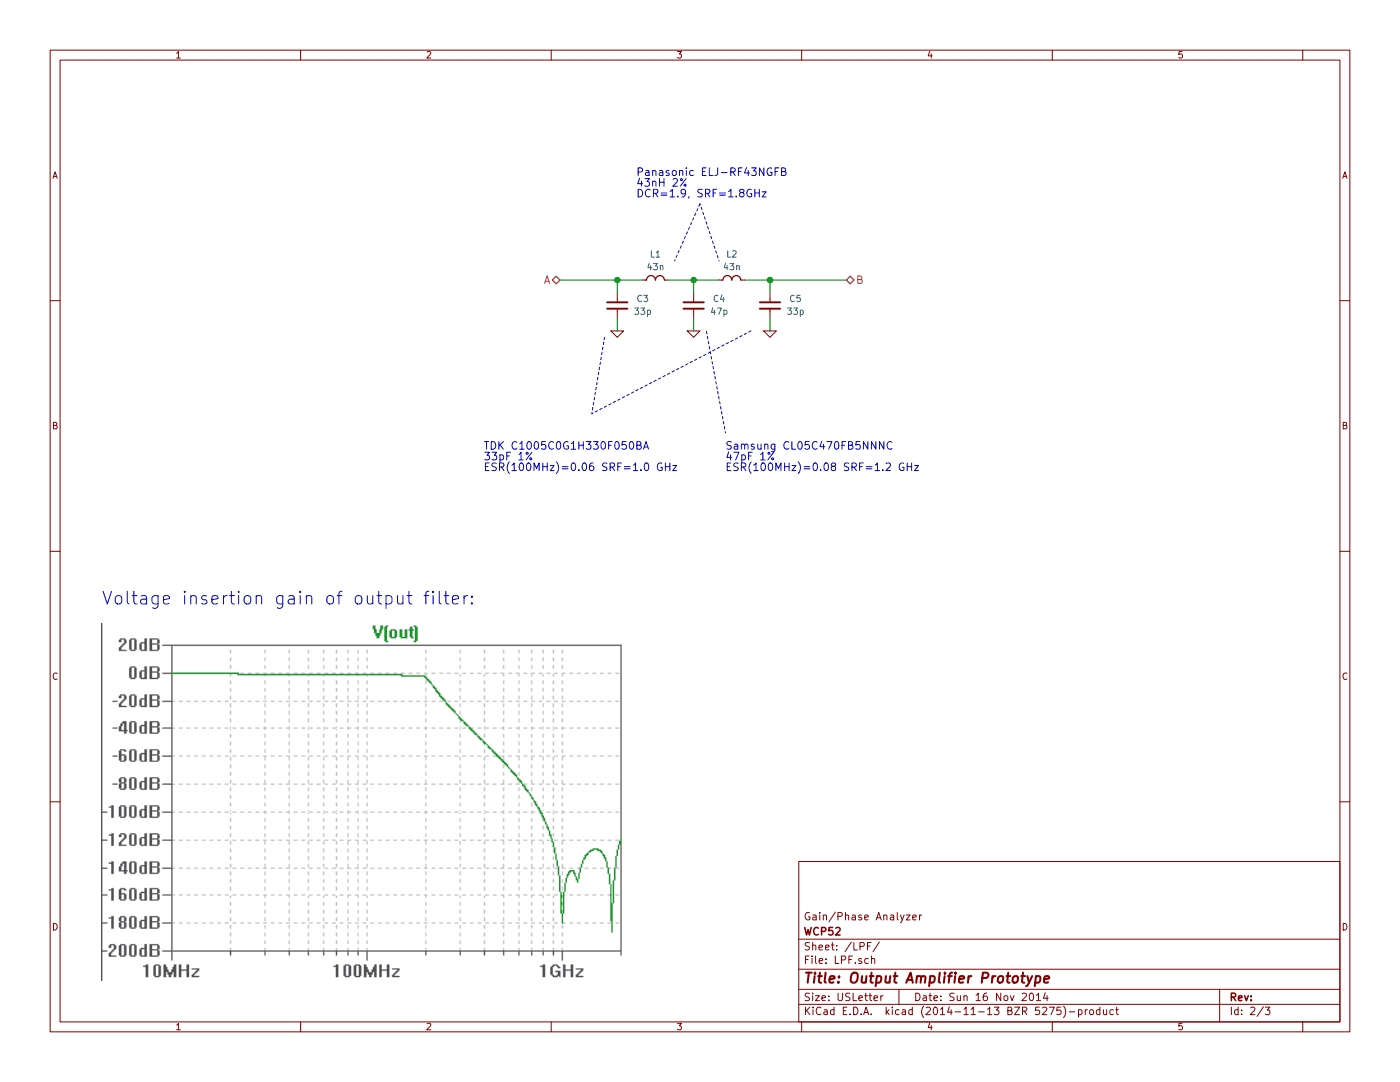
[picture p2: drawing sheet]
EESchema Schematic File Version 2
LIBS:vishay_semi
LIBS:texas
LIBS:symbol
LIBS:supertex
LIBS:st_semi
LIBS:st_ic
LIBS:skyworks
LIBS:silabs
LIBS:semi
LIBS:russian-nixies
LIBS:resistors
LIBS:power
LIBS:passive
LIBS:onsemi
LIBS:nxp_semi
LIBS:nxp_ic
LIBS:microchip
LIBS:mechanical
LIBS:maxim
LIBS:ltc
LIBS:lattice
LIBS:ixys
LIBS:irf
LIBS:intersil
LIBS:infineon
LIBS:inductors
LIBS:ic_template
LIBS:ftdi
LIBS:fairchild_semi
LIBS:fairchild_ic
LIBS:electromech
LIBS:display
LIBS:diodesinc
LIBS:conn
LIBS:capacitors
LIBS:atmel
LIBS:altera
LIBS:ad
LIBS:7400
LIBS:4000
LIBS:2N-SMD
LIBS:2N
LIBS:1N-SMD
LIBS:1N
LIBS:wcp52-output-cache
EELAYER 25 0
EELAYER END
$Descr USLetter 11000 8500
encoding utf-8
Sheet 2 3
Title "Output Amplifier Prototype"
Date "Sun 16 Nov 2014"
Rev ""
Comp "WCP52"
Comment1 "Gain/Phase Analyzer"
Comment2 ""
Comment3 ""
Comment4 ""
$EndDescr
Wire Wire Line
	5850 2200 6650 2200
Wire Wire Line
	4400 2200 5050 2200
$Comp
L C-0402 C3
U 1 1
P 4850 2400
F 0 "C3" H 5050 2450 50  0000 C CNN
F 1 "33p" H 5050 2350 50  0000 C CNN
F 2 "IPC7351-Nominal:CAPC1005X55" H 4840 2375 60  0001 C CNN
F 3 "" H 4840 2375 60  0000 C CNN
	1    4850 2400
	1    0    0    -1  
$EndComp
Wire Wire Line
	4850 2200 4850 2300
Connection ~ 4850 2200
Wire Wire Line
	5250 2200 5650 2200
Wire Wire Line
	5450 2200 5450 2300
$Comp
L C-0402 C5
U 1 1
P 6050 2400
F 0 "C5" H 6250 2450 50  0000 C CNN
F 1 "33p" H 6250 2350 50  0000 C CNN
F 2 "IPC7351-Nominal:CAPC1005X55" H 6040 2375 60  0001 C CNN
F 3 "" H 6040 2375 60  0000 C CNN
	1    6050 2400
	1    0    0    -1  
$EndComp
Connection ~ 5450 2200
Wire Wire Line
	6050 2200 6050 2300
$Comp
L GND #PWR016
U 1 1
P 4850 2600
F 0 "#PWR016" H 4850 2600 30  0001 C CNN
F 1 "GND" H 4850 2530 30  0001 C CNN
F 2 "" H 4850 2600 60  0000 C CNN
F 3 "" H 4850 2600 60  0000 C CNN
	1    4850 2600
	1    0    0    -1  
$EndComp
Wire Wire Line
	4850 2600 4850 2500
$Comp
L GND #PWR017
U 1 1
P 5450 2600
F 0 "#PWR017" H 5450 2600 30  0001 C CNN
F 1 "GND" H 5450 2530 30  0001 C CNN
F 2 "" H 5450 2600 60  0000 C CNN
F 3 "" H 5450 2600 60  0000 C CNN
	1    5450 2600
	1    0    0    -1  
$EndComp
Wire Wire Line
	5450 2600 5450 2500
$Comp
L GND #PWR018
U 1 1
P 6050 2600
F 0 "#PWR018" H 6050 2600 30  0001 C CNN
F 1 "GND" H 6050 2530 30  0001 C CNN
F 2 "" H 6050 2600 60  0000 C CNN
F 3 "" H 6050 2600 60  0000 C CNN
	1    6050 2600
	1    0    0    -1  
$EndComp
Wire Wire Line
	6050 2600 6050 2500
Connection ~ 6050 2200
Text HLabel 4400 2200 0    60   BiDi ~ 0
A
Text HLabel 6650 2200 2    60   BiDi ~ 0
B
$Comp
L L-0402 L1
U 1 1
P 5150 2200
F 0 "L1" V 4950 2200 50  0000 C CNN
F 1 "43n" V 5050 2200 50  0000 C CNN
F 2 "IPC7351-Nominal:INDC1005X60" H 5150 2250 60  0001 C CNN
F 3 "" H 5150 2250 60  0000 C CNN
F 4 "ELJ-RF43NGFB" H 5150 2200 60  0001 C CNN "PN"
	1    5150 2200
	0    1    1    0   
$EndComp
$Comp
L L-0402 L2
U 1 1
P 5750 2200
F 0 "L2" V 5550 2200 50  0000 C CNN
F 1 "43n" V 5650 2200 50  0000 C CNN
F 2 "IPC7351-Nominal:INDC1005X60" H 5750 2250 60  0001 C CNN
F 3 "" H 5750 2250 60  0000 C CNN
F 4 "ELJ-RF43NGFB" H 5750 2200 60  0001 C CNN "PN"
	1    5750 2200
	0    1    1    0   
$EndComp
Text Notes 5000 1550 0    60   ~ 0
Panasonic ELJ-RF43NGFB\n43nH 2%\nDCR=1.9, SRF=1.8GHz
Wire Notes Line
	5300 2050 5500 1600
Wire Notes Line
	5500 1600 5650 2050
Text Notes 3800 3700 0    60   ~ 0
TDK C1005C0G1H330F050BA\n33pF 1%\nESR(100MHz)=0.06 SRF=1.0 GHz
Wire Notes Line
	4650 3250 4750 2650
Wire Notes Line
	4650 3250 5900 2600
$Comp
L C-0402 C4
U 1 1
P 5450 2400
F 0 "C4" H 5650 2450 50  0000 C CNN
F 1 "47p" H 5650 2350 50  0000 C CNN
F 2 "IPC7351-Nominal:CAPC1005X55" H 5440 2375 60  0001 C CNN
F 3 "" H 5440 2375 60  0000 C CNN
	1    5450 2400
	1    0    0    -1  
$EndComp
Text Notes 5700 3700 0    60   ~ 0
Samsung CL05C470FB5NNNC\n47pF 1%\nESR(100MHz)=0.08 SRF=1.2 GHz
Wire Notes Line
	5700 3400 5550 2600
Text Notes 800  4750 0    100  ~ 0
Voltage insertion gain of output filter:
$EndSCHEMATC
